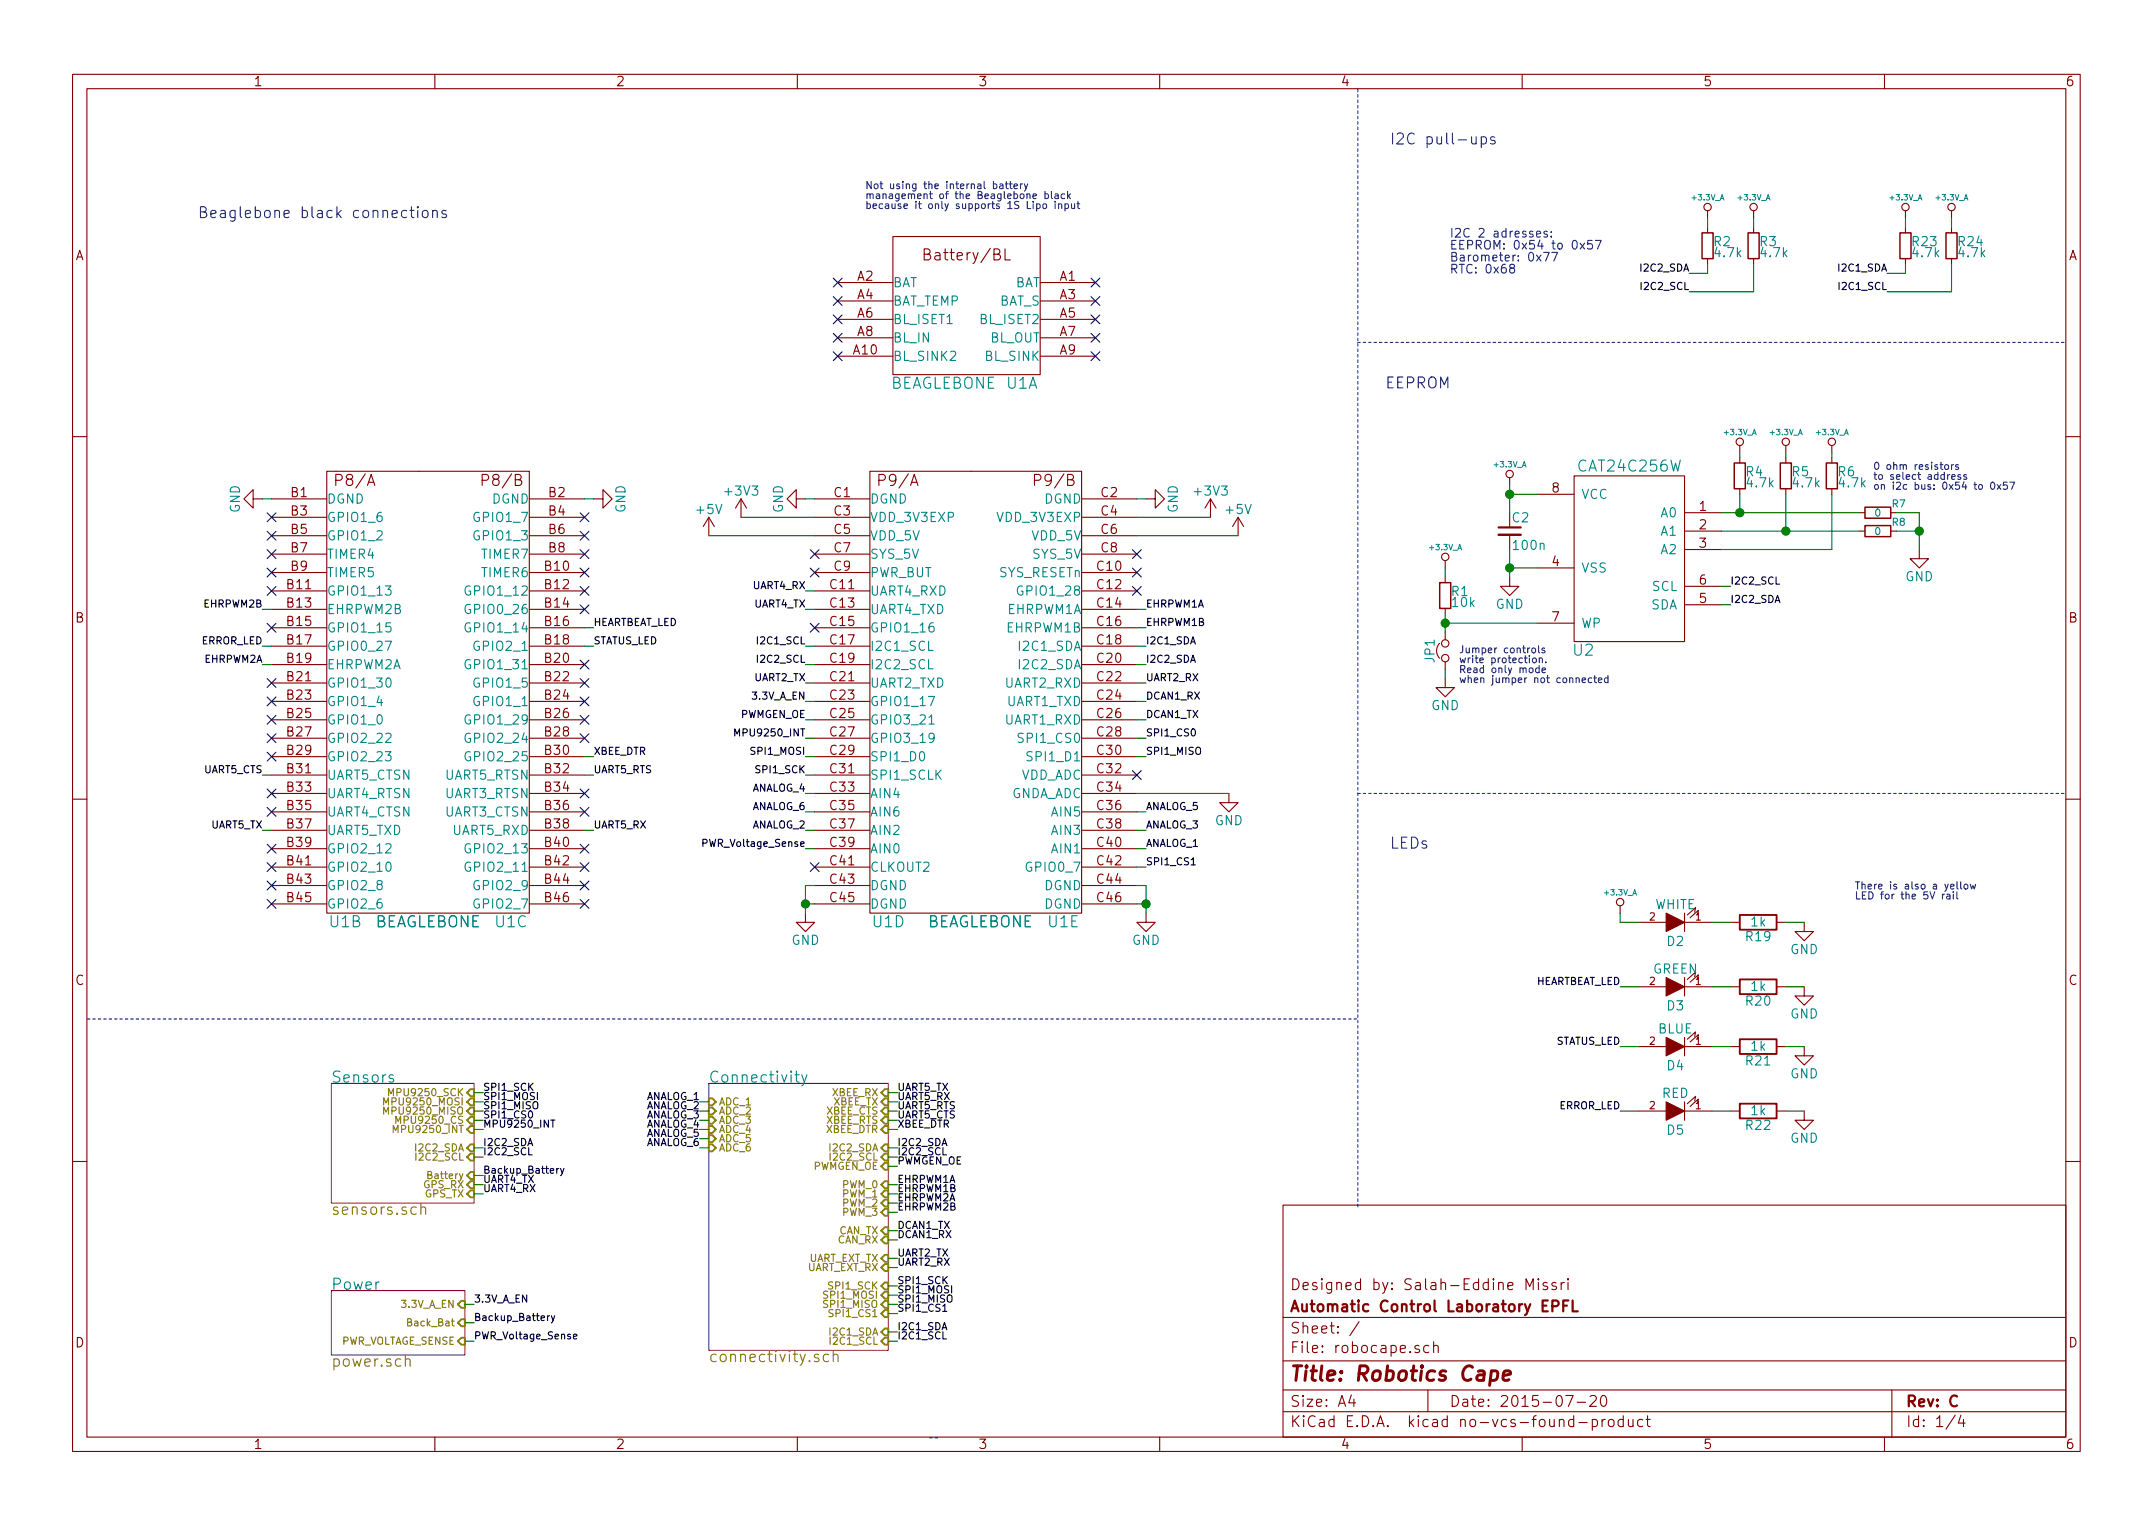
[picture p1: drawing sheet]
EESchema Schematic File Version 2
LIBS:power
LIBS:device
LIBS:transistors
LIBS:conn
LIBS:linear
LIBS:regul
LIBS:74xx
LIBS:cmos4000
LIBS:adc-dac
LIBS:memory
LIBS:xilinx
LIBS:microcontrollers
LIBS:dsp
LIBS:microchip
LIBS:analog_switches
LIBS:motorola
LIBS:texas
LIBS:intel
LIBS:audio
LIBS:interface
LIBS:digital-audio
LIBS:philips
LIBS:display
LIBS:cypress
LIBS:siliconi
LIBS:opto
LIBS:atmel
LIBS:contrib
LIBS:valves
LIBS:phoenix
LIBS:cvra
LIBS:_wireless
LIBS:_stm32
LIBS:_sensors
LIBS:_power
LIBS:_motor_drivers
LIBS:_linear-regulators
LIBS:_ic
LIBS:_div
LIBS:_connectors
LIBS:_charge-pump-regulators
LIBS:_audio
LIBS:_antenna
LIBS:National
LIBS:Mec
LIBS:IRF
LIBS:Comp2014
LIBS:robocape-cache
EELAYER 25 0
EELAYER END
$Descr A4 11693 8268
encoding utf-8
Sheet 1 4
Title "Robotics Cape"
Date "2015-07-20"
Rev "C"
Comp "Automatic Control Laboratory EPFL"
Comment1 "Designed by: Salah-Eddine Missri"
Comment2 ""
Comment3 ""
Comment4 ""
$EndDescr
$Comp
L BEAGLEBONE U1
U 2 1
P 1825 5000
F 0 "U1" H 1875 5000 60  0000 C CNN
F 1 "BEAGLEBONE" H 2325 5000 60  0000 C CNN
F 2 "_beaglebone:BEAGLEBONE" H 1825 5000 60  0001 C CNN
F 3 "" H 1825 5000 60  0000 C CNN
	2    1825 5000
	1    0    0    -1  
$EndComp
$Comp
L BEAGLEBONE U1
U 3 1
P 2825 4950
F 0 "U1" H 2875 4900 60  0000 C CNN
F 1 "BEAGLEBONE" H 3325 4900 60  0000 C CNN
F 2 "_beaglebone:BEAGLEBONE" H 2825 4950 60  0001 C CNN
F 3 "" H 2825 4950 60  0000 C CNN
	3    2825 4950
	-1   0    0    -1  
$EndComp
$Comp
L BEAGLEBONE U1
U 4 1
P 4775 4950
F 0 "U1" H 4825 4900 60  0000 C CNN
F 1 "BEAGLEBONE" H 5325 4900 60  0000 C CNN
F 2 "_beaglebone:BEAGLEBONE" H 4775 4950 60  0001 C CNN
F 3 "" H 4775 4950 60  0000 C CNN
	4    4775 4950
	1    0    0    -1  
$EndComp
$Comp
L BEAGLEBONE U1
U 5 1
P 5825 4950
F 0 "U1" H 5875 4900 60  0000 C CNN
F 1 "BEAGLEBONE" H 6325 4900 60  0000 C CNN
F 2 "_beaglebone:BEAGLEBONE" H 5825 4950 60  0001 C CNN
F 3 "" H 5825 4950 60  0000 C CNN
	5    5825 4950
	-1   0    0    -1  
$EndComp
$Comp
L BEAGLEBONE U1
U 1 1
P 4900 2025
F 0 "U1" H 5550 1975 60  0000 C CNN
F 1 "BEAGLEBONE" H 5125 1975 60  0000 C CNN
F 2 "_beaglebone:BEAGLEBONE" H 4900 2025 60  0001 C CNN
F 3 "" H 4900 2025 60  0000 C CNN
	1    4900 2025
	1    0    0    -1  
$EndComp
$Sheet
S 3850 5875 975  1450
U 55A505CD
F0 "Connectivity" 60
F1 "connectivity.sch" 60
F2 "XBEE_RX" I R 4825 5925 39 
F3 "XBEE_TX" I R 4825 5975 39 
F4 "XBEE_CTS" I R 4825 6025 39 
F5 "XBEE_RTS" I R 4825 6075 39 
F6 "XBEE_DTR" I R 4825 6125 39 
F7 "I2C2_SDA" I R 4825 6225 39 
F8 "I2C2_SCL" I R 4825 6275 39 
F9 "PWMGEN_OE" I R 4825 6325 39 
F10 "PWM_0" I R 4825 6425 39 
F11 "PWM_1" I R 4825 6475 39 
F12 "PWM_3" I R 4825 6575 39 
F13 "PWM_2" I R 4825 6525 39 
F14 "CAN_TX" I R 4825 6675 39 
F15 "CAN_RX" I R 4825 6725 39 
F16 "UART_EXT_TX" I R 4825 6825 39 
F17 "UART_EXT_RX" I R 4825 6875 39 
F18 "ADC_1" I L 3850 5975 39 
F19 "ADC_2" I L 3850 6025 39 
F20 "ADC_3" I L 3850 6075 39 
F21 "ADC_4" I L 3850 6125 39 
F22 "ADC_5" I L 3850 6175 39 
F23 "ADC_6" I L 3850 6225 39 
F24 "I2C1_SDA" I R 4825 7225 39 
F25 "I2C1_SCL" I R 4825 7275 39 
F26 "SPI1_SCK" I R 4825 6975 39 
F27 "SPI1_MOSI" I R 4825 7025 39 
F28 "SPI1_MISO" I R 4825 7075 39 
F29 "SPI1_CS1" I R 4825 7125 39 
$EndSheet
$Sheet
S 1800 7000 725  350 
U 55A505D5
F0 "Power" 60
F1 "power.sch" 60
F2 "3.3V_A_EN" I R 2525 7075 39 
F3 "Back_Bat" I R 2525 7175 39 
F4 "PWR_VOLTAGE_SENSE" I R 2525 7275 39 
$EndSheet
$Comp
L CAT24C256W U2
U 1 1
P 8850 2925
F 0 "U2" H 8600 2325 60  0000 C CNN
F 1 "CAT24C256W" H 8850 3325 60  0000 C CNN
F 2 "SMD_Packages:SOIC-8-N" H 8800 2875 60  0001 C CNN
F 3 "" H 8800 2875 60  0000 C CNN
	1    8850 2925
	1    0    0    -1  
$EndComp
NoConn ~ 5950 1525
NoConn ~ 5950 1625
NoConn ~ 5950 1725
NoConn ~ 5950 1825
NoConn ~ 5950 1925
NoConn ~ 4550 1525
NoConn ~ 4550 1625
NoConn ~ 4550 1725
NoConn ~ 4550 1825
NoConn ~ 4550 1925
Text Notes 4700 1125 0    39   ~ 0
Not using the internal battery\nmanagement of the Beaglebone black\nbecause it only supports 1S Lipo input
$Comp
L C_Small C2
U 1 1
P 8200 2875
F 0 "C2" H 8210 2945 50  0000 L CNN
F 1 "100n" H 8210 2795 50  0000 L CNN
F 2 "Capacitors_SMD:C_0402" H 8200 2875 60  0001 C CNN
F 3 "" H 8200 2875 60  0000 C CNN
	1    8200 2875
	1    0    0    -1  
$EndComp
$Comp
L GND #PWR01
U 1 1
P 8200 3125
F 0 "#PWR01" H 8200 2875 50  0001 C CNN
F 1 "GND" H 8200 2975 50  0000 C CNN
F 2 "" H 8200 3125 60  0000 C CNN
F 3 "" H 8200 3125 60  0000 C CNN
	1    8200 3125
	1    0    0    -1  
$EndComp
$Comp
L R_Small R1
U 1 1
P 7850 3225
F 0 "R1" H 7880 3245 50  0000 L CNN
F 1 "10k" H 7880 3185 50  0000 L CNN
F 2 "Resistors_SMD:R_0402" H 7850 3225 60  0001 C CNN
F 3 "" H 7850 3225 60  0000 C CNN
	1    7850 3225
	1    0    0    -1  
$EndComp
$Comp
L GND #PWR02
U 1 1
P 7850 3675
F 0 "#PWR02" H 7850 3425 50  0001 C CNN
F 1 "GND" H 7850 3525 50  0000 C CNN
F 2 "" H 7850 3675 60  0000 C CNN
F 3 "" H 7850 3675 60  0000 C CNN
	1    7850 3675
	1    0    0    -1  
$EndComp
$Comp
L R_Small R4
U 1 1
P 9450 2575
F 0 "R4" H 9480 2595 50  0000 L CNN
F 1 "4.7k" H 9480 2535 50  0000 L CNN
F 2 "Resistors_SMD:R_0402" H 9450 2575 60  0001 C CNN
F 3 "" H 9450 2575 60  0000 C CNN
	1    9450 2575
	1    0    0    -1  
$EndComp
$Comp
L R_Small R5
U 1 1
P 9700 2575
F 0 "R5" H 9730 2595 50  0000 L CNN
F 1 "4.7k" H 9730 2535 50  0000 L CNN
F 2 "Resistors_SMD:R_0402" H 9700 2575 60  0001 C CNN
F 3 "" H 9700 2575 60  0000 C CNN
	1    9700 2575
	1    0    0    -1  
$EndComp
$Comp
L R_Small R6
U 1 1
P 9950 2575
F 0 "R6" H 9980 2595 50  0000 L CNN
F 1 "4.7k" H 9980 2535 50  0000 L CNN
F 2 "Resistors_SMD:R_0402" H 9950 2575 60  0001 C CNN
F 3 "" H 9950 2575 60  0000 C CNN
	1    9950 2575
	1    0    0    -1  
$EndComp
$Comp
L R_Small R7
U 1 1
P 10200 2775
F 0 "R7" V 10250 2700 39  0000 R CNN
F 1 "0" V 10200 2775 39  0000 C CNN
F 2 "Resistors_SMD:R_0402" H 10200 2775 60  0001 C CNN
F 3 "" H 10200 2775 60  0000 C CNN
	1    10200 2775
	0    -1   -1   0   
$EndComp
$Comp
L R_Small R8
U 1 1
P 10200 2875
F 0 "R8" V 10250 2800 39  0000 R CNN
F 1 "0" V 10200 2875 39  0000 C CNN
F 2 "Resistors_SMD:R_0402" H 10200 2875 60  0001 C CNN
F 3 "" H 10200 2875 60  0000 C CNN
	1    10200 2875
	0    -1   -1   0   
$EndComp
$Comp
L GND #PWR03
U 1 1
P 10425 2975
F 0 "#PWR03" H 10425 2725 50  0001 C CNN
F 1 "GND" H 10425 2825 50  0000 C CNN
F 2 "" H 10425 2975 60  0000 C CNN
F 3 "" H 10425 2975 60  0000 C CNN
	1    10425 2975
	1    0    0    -1  
$EndComp
Text Notes 10175 2650 0    39   ~ 0
0 ohm resistors \nto select address\non i2c bus: 0x54 to 0x57\n
Text Label 9400 3275 0    39   ~ 0
I2C2_SDA
Text Label 9400 3175 0    39   ~ 0
I2C2_SCL
Text Label 4375 3600 2    39   ~ 0
I2C2_SCL
Text Label 6225 3600 0    39   ~ 0
I2C2_SDA
$Comp
L Jumper_NC_Small JP1
U 1 1
P 7850 3525
F 0 "JP1" H 7850 3605 50  0000 C CNN
F 1 "Jumper_NC_Small" H 7860 3465 50  0001 C CNN
F 2 "Pin_Headers:Pin_Header_Straight_1x02" H 7850 3525 60  0001 C CNN
F 3 "" H 7850 3525 60  0000 C CNN
	1    7850 3525
	0    -1   -1   0   
$EndComp
Text Notes 7925 3700 0    39   ~ 0
Jumper controls\nwrite protection.\nRead only mode \nwhen jumper not connected
Text Label 2625 5925 0    39   ~ 0
SPI1_SCK
Text Label 2625 5975 0    39   ~ 0
SPI1_MOSI
Text Label 2625 6025 0    39   ~ 0
SPI1_MISO
Text Label 2625 6075 0    39   ~ 0
SPI1_CS0
Text Label 2625 6125 0    39   ~ 0
MPU9250_INT
Text Label 4375 4200 2    39   ~ 0
SPI1_SCK
Text Label 4375 4100 2    39   ~ 0
SPI1_MOSI
Text Label 6225 4100 0    39   ~ 0
SPI1_MISO
Text Label 6225 4000 0    39   ~ 0
SPI1_CS0
Text Label 4375 4000 2    39   ~ 0
MPU9250_INT
$Sheet
S 1800 5875 775  650 
U 55A505C3
F0 "Sensors" 60
F1 "sensors.sch" 60
F2 "I2C2_SDA" I R 2575 6225 39 
F3 "I2C2_SCL" I R 2575 6275 39 
F4 "MPU9250_INT" I R 2575 6125 39 
F5 "MPU9250_SCK" I R 2575 5925 39 
F6 "MPU9250_MOSI" I R 2575 5975 39 
F7 "MPU9250_MISO" I R 2575 6025 39 
F8 "MPU9250_CS" I R 2575 6075 39 
F9 "GPS_TX" I R 2575 6475 39 
F10 "GPS_RX" I R 2575 6425 39 
F11 "Battery" I R 2575 6375 39 
$EndSheet
Text Label 2625 6225 0    39   ~ 0
I2C2_SDA
Text Label 2625 6275 0    39   ~ 0
I2C2_SCL
Text Label 6225 3800 0    39   ~ 0
DCAN1_RX
Text Label 6225 3900 0    39   ~ 0
DCAN1_TX
Text Label 4875 5925 0    39   ~ 0
UART5_TX
Text Label 4875 5975 0    39   ~ 0
UART5_RX
Text Label 4875 6025 0    39   ~ 0
UART5_RTS
Text Label 4875 6075 0    39   ~ 0
UART5_CTS
Text Label 4875 6125 0    39   ~ 0
XBEE_DTR
Text Label 1425 4500 2    39   ~ 0
UART5_TX
Text Label 3225 4500 0    39   ~ 0
UART5_RX
Text Label 3225 4200 0    39   ~ 0
UART5_RTS
Text Label 1425 4200 2    39   ~ 0
UART5_CTS
Text Label 3225 4100 0    39   ~ 0
XBEE_DTR
Text Notes 7875 1475 0    47   ~ 0
I2C 2 adresses:\nEEPROM: 0x54 to 0x57\nBarometer: 0x77\nRTC: 0x68
Text Label 9175 1475 2    39   ~ 0
I2C2_SDA
Text Label 9175 1575 2    39   ~ 0
I2C2_SCL
$Comp
L R_Small R2
U 1 1
P 9275 1325
F 0 "R2" H 9305 1345 50  0000 L CNN
F 1 "4.7k" H 9305 1285 50  0000 L CNN
F 2 "Resistors_SMD:R_0402" H 9275 1325 60  0001 C CNN
F 3 "" H 9275 1325 60  0000 C CNN
	1    9275 1325
	1    0    0    -1  
$EndComp
$Comp
L R_Small R3
U 1 1
P 9525 1325
F 0 "R3" H 9555 1345 50  0000 L CNN
F 1 "4.7k" H 9555 1285 50  0000 L CNN
F 2 "Resistors_SMD:R_0402" H 9525 1325 60  0001 C CNN
F 3 "" H 9525 1325 60  0000 C CNN
	1    9525 1325
	1    0    0    -1  
$EndComp
$Comp
L +3.3V_A #PWR04
U 1 1
P 9275 1175
F 0 "#PWR04" H 9275 1135 30  0001 C CNN
F 1 "+3.3V_A" H 9275 1285 30  0000 C CNN
F 2 "" H 9275 1175 60  0000 C CNN
F 3 "" H 9275 1175 60  0000 C CNN
	1    9275 1175
	1    0    0    -1  
$EndComp
$Comp
L +3.3V_A #PWR05
U 1 1
P 9525 1175
F 0 "#PWR05" H 9525 1135 30  0001 C CNN
F 1 "+3.3V_A" H 9525 1285 30  0000 C CNN
F 2 "" H 9525 1175 60  0000 C CNN
F 3 "" H 9525 1175 60  0000 C CNN
	1    9525 1175
	1    0    0    -1  
$EndComp
Text Notes 7550 775  0    59   ~ 0
I2C pull-ups
Text Label 6225 3300 0    39   ~ 0
EHRPWM1A
Text Label 6225 3400 0    39   ~ 0
EHRPWM1B
Text Label 1425 3600 2    39   ~ 0
EHRPWM2A
Text Label 1425 3300 2    39   ~ 0
EHRPWM2B
Text Label 4875 6425 0    39   ~ 0
EHRPWM1A
Text Label 4875 6475 0    39   ~ 0
EHRPWM1B
Text Label 4875 6525 0    39   ~ 0
EHRPWM2A
Text Label 4875 6575 0    39   ~ 0
EHRPWM2B
Text Label 4875 6225 0    39   ~ 0
I2C2_SDA
Text Label 4875 6275 0    39   ~ 0
I2C2_SCL
Text Label 4875 6325 0    39   ~ 0
PWMGEN_OE
Text Label 4375 3900 2    39   ~ 0
PWMGEN_OE
Text Label 4875 6725 0    39   ~ 0
DCAN1_RX
Text Label 4875 6675 0    39   ~ 0
DCAN1_TX
$Comp
L +5V #PWR06
U 1 1
P 3850 2900
F 0 "#PWR06" H 3850 2750 50  0001 C CNN
F 1 "+5V" H 3850 3040 50  0000 C CNN
F 2 "" H 3850 2900 60  0000 C CNN
F 3 "" H 3850 2900 60  0000 C CNN
	1    3850 2900
	-1   0    0    -1  
$EndComp
$Comp
L +5V #PWR07
U 1 1
P 6725 2900
F 0 "#PWR07" H 6725 2750 50  0001 C CNN
F 1 "+5V" H 6725 3040 50  0000 C CNN
F 2 "" H 6725 2900 60  0000 C CNN
F 3 "" H 6725 2900 60  0000 C CNN
	1    6725 2900
	-1   0    0    -1  
$EndComp
$Comp
L GND #PWR08
U 1 1
P 6225 2700
F 0 "#PWR08" H 6225 2450 50  0001 C CNN
F 1 "GND" H 6225 2550 50  0000 C CNN
F 2 "" H 6225 2700 60  0000 C CNN
F 3 "" H 6225 2700 60  0000 C CNN
	1    6225 2700
	0    -1   -1   0   
$EndComp
$Comp
L GND #PWR09
U 1 1
P 4375 2700
F 0 "#PWR09" H 4375 2450 50  0001 C CNN
F 1 "GND" H 4375 2550 50  0000 C CNN
F 2 "" H 4375 2700 60  0000 C CNN
F 3 "" H 4375 2700 60  0000 C CNN
	1    4375 2700
	0    1    1    0   
$EndComp
$Comp
L GND #PWR010
U 1 1
P 4375 4950
F 0 "#PWR010" H 4375 4700 50  0001 C CNN
F 1 "GND" H 4375 4800 50  0000 C CNN
F 2 "" H 4375 4950 60  0000 C CNN
F 3 "" H 4375 4950 60  0000 C CNN
	1    4375 4950
	1    0    0    -1  
$EndComp
$Comp
L GND #PWR011
U 1 1
P 6225 4950
F 0 "#PWR011" H 6225 4700 50  0001 C CNN
F 1 "GND" H 6225 4800 50  0000 C CNN
F 2 "" H 6225 4950 60  0000 C CNN
F 3 "" H 6225 4950 60  0000 C CNN
	1    6225 4950
	1    0    0    -1  
$EndComp
$Comp
L GND #PWR012
U 1 1
P 3225 2700
F 0 "#PWR012" H 3225 2450 50  0001 C CNN
F 1 "GND" H 3225 2550 50  0000 C CNN
F 2 "" H 3225 2700 60  0000 C CNN
F 3 "" H 3225 2700 60  0000 C CNN
	1    3225 2700
	0    -1   -1   0   
$EndComp
$Comp
L GND #PWR013
U 1 1
P 1425 2700
F 0 "#PWR013" H 1425 2450 50  0001 C CNN
F 1 "GND" H 1425 2550 50  0000 C CNN
F 2 "" H 1425 2700 60  0000 C CNN
F 3 "" H 1425 2700 60  0000 C CNN
	1    1425 2700
	0    1    1    0   
$EndComp
$Comp
L +3V3 #PWR014
U 1 1
P 6575 2800
F 0 "#PWR014" H 6575 2650 50  0001 C CNN
F 1 "+3V3" H 6575 2940 50  0000 C CNN
F 2 "" H 6575 2800 60  0000 C CNN
F 3 "" H 6575 2800 60  0000 C CNN
	1    6575 2800
	1    0    0    -1  
$EndComp
$Comp
L +3V3 #PWR015
U 1 1
P 4025 2800
F 0 "#PWR015" H 4025 2650 50  0001 C CNN
F 1 "+3V3" H 4025 2940 50  0000 C CNN
F 2 "" H 4025 2800 60  0000 C CNN
F 3 "" H 4025 2800 60  0000 C CNN
	1    4025 2800
	1    0    0    -1  
$EndComp
Text Label 2575 7075 0    39   ~ 0
3.3V_A_EN
Text Label 4375 3800 2    39   ~ 0
3.3V_A_EN
Text Label 4375 3200 2    39   ~ 0
UART4_RX
Text Label 4375 3300 2    39   ~ 0
UART4_TX
Text Label 2625 6425 0    39   ~ 0
UART4_TX
Text Label 2625 6475 0    39   ~ 0
UART4_RX
Text Label 2625 6375 0    39   ~ 0
Backup_Battery
Text Label 2575 7175 0    39   ~ 0
Backup_Battery
Text Label 4375 3700 2    39   ~ 0
UART2_TX
Text Label 6225 3700 0    39   ~ 0
UART2_RX
Text Label 4875 6875 0    39   ~ 0
UART2_RX
Text Label 4875 6825 0    39   ~ 0
UART2_TX
Text Label 6225 4600 0    39   ~ 0
ANALOG_1
Text Label 6225 4500 0    39   ~ 0
ANALOG_3
Text Label 6225 4400 0    39   ~ 0
ANALOG_5
Text Label 4375 4300 2    39   ~ 0
ANALOG_4
Text Label 4375 4500 2    39   ~ 0
ANALOG_2
$Comp
L GND #PWR016
U 1 1
P 6675 4300
F 0 "#PWR016" H 6675 4050 50  0001 C CNN
F 1 "GND" H 6675 4150 50  0000 C CNN
F 2 "" H 6675 4300 60  0000 C CNN
F 3 "" H 6675 4300 60  0000 C CNN
	1    6675 4300
	1    0    0    -1  
$EndComp
Text Label 3800 6125 2    39   ~ 0
ANALOG_4
Text Label 3800 6225 2    39   ~ 0
ANALOG_6
Text Label 3800 6025 2    39   ~ 0
ANALOG_2
Text Label 3800 6075 2    39   ~ 0
ANALOG_3
Text Label 3800 6175 2    39   ~ 0
ANALOG_5
$Comp
L +3.3V_A #PWR017
U 1 1
P 7850 3075
F 0 "#PWR017" H 7850 3035 30  0001 C CNN
F 1 "+3.3V_A" H 7850 3185 30  0000 C CNN
F 2 "" H 7850 3075 60  0000 C CNN
F 3 "" H 7850 3075 60  0000 C CNN
	1    7850 3075
	1    0    0    -1  
$EndComp
$Comp
L +3.3V_A #PWR018
U 1 1
P 8200 2625
F 0 "#PWR018" H 8200 2585 30  0001 C CNN
F 1 "+3.3V_A" H 8200 2735 30  0000 C CNN
F 2 "" H 8200 2625 60  0000 C CNN
F 3 "" H 8200 2625 60  0000 C CNN
	1    8200 2625
	1    0    0    -1  
$EndComp
$Comp
L +3.3V_A #PWR019
U 1 1
P 9450 2450
F 0 "#PWR019" H 9450 2410 30  0001 C CNN
F 1 "+3.3V_A" H 9450 2560 30  0000 C CNN
F 2 "" H 9450 2450 60  0000 C CNN
F 3 "" H 9450 2450 60  0000 C CNN
	1    9450 2450
	1    0    0    -1  
$EndComp
$Comp
L +3.3V_A #PWR020
U 1 1
P 9700 2450
F 0 "#PWR020" H 9700 2410 30  0001 C CNN
F 1 "+3.3V_A" H 9700 2560 30  0000 C CNN
F 2 "" H 9700 2450 60  0000 C CNN
F 3 "" H 9700 2450 60  0000 C CNN
	1    9700 2450
	1    0    0    -1  
$EndComp
$Comp
L +3.3V_A #PWR021
U 1 1
P 9950 2450
F 0 "#PWR021" H 9950 2410 30  0001 C CNN
F 1 "+3.3V_A" H 9950 2560 30  0000 C CNN
F 2 "" H 9950 2450 60  0000 C CNN
F 3 "" H 9950 2450 60  0000 C CNN
	1    9950 2450
	1    0    0    -1  
$EndComp
Text Notes 7525 2100 0    59   ~ 0
EEPROM\n
Text Notes 1075 1175 0    59   ~ 0
Beaglebone black connections
NoConn ~ 6175 3000
NoConn ~ 6175 3100
NoConn ~ 6175 3200
NoConn ~ 4425 4700
NoConn ~ 4425 3400
NoConn ~ 4425 3100
NoConn ~ 4425 3000
NoConn ~ 3175 2800
NoConn ~ 3175 2900
NoConn ~ 3175 3000
NoConn ~ 3175 3100
NoConn ~ 3175 3200
NoConn ~ 3175 3300
NoConn ~ 3175 3600
NoConn ~ 3175 3700
NoConn ~ 3175 3800
NoConn ~ 3175 3900
NoConn ~ 3175 4000
NoConn ~ 3175 4300
NoConn ~ 3175 4400
NoConn ~ 3175 4600
NoConn ~ 3175 4700
NoConn ~ 3175 4800
NoConn ~ 3175 4900
NoConn ~ 1475 4900
NoConn ~ 1475 4800
NoConn ~ 1475 4700
NoConn ~ 1475 4600
NoConn ~ 1475 4400
NoConn ~ 1475 4300
NoConn ~ 1475 4100
NoConn ~ 1475 4000
NoConn ~ 1475 3900
NoConn ~ 1475 3800
NoConn ~ 1475 3700
NoConn ~ 1475 3400
NoConn ~ 1475 2800
NoConn ~ 1475 2900
NoConn ~ 1475 3000
NoConn ~ 1475 3100
NoConn ~ 1475 3200
Text Notes 7550 4600 0    60   ~ 0
LEDs
$Comp
L LED D2
U 1 1
P 9100 5000
F 0 "D2" H 9100 5100 50  0000 C CNN
F 1 "WHITE" H 9100 4900 50  0000 C CNN
F 2 "LEDs:LED-0603" H 9100 5000 60  0001 C CNN
F 3 "" H 9100 5000 60  0000 C CNN
	1    9100 5000
	-1   0    0    1   
$EndComp
$Comp
L LED D3
U 1 1
P 9100 5350
F 0 "D3" H 9100 5450 50  0000 C CNN
F 1 "GREEN" H 9100 5250 50  0000 C CNN
F 2 "LEDs:LED-0603" H 9100 5350 60  0001 C CNN
F 3 "" H 9100 5350 60  0000 C CNN
	1    9100 5350
	-1   0    0    1   
$EndComp
$Comp
L LED D4
U 1 1
P 9100 5675
F 0 "D4" H 9100 5775 50  0000 C CNN
F 1 "BLUE" H 9100 5575 50  0000 C CNN
F 2 "LEDs:LED-0603" H 9100 5675 60  0001 C CNN
F 3 "" H 9100 5675 60  0000 C CNN
	1    9100 5675
	-1   0    0    1   
$EndComp
$Comp
L LED D5
U 1 1
P 9100 6025
F 0 "D5" H 9100 6125 50  0000 C CNN
F 1 "RED" H 9100 5925 50  0000 C CNN
F 2 "LEDs:LED-0603" H 9100 6025 60  0001 C CNN
F 3 "" H 9100 6025 60  0000 C CNN
	1    9100 6025
	-1   0    0    1   
$EndComp
$Comp
L R R19
U 1 1
P 9550 5000
F 0 "R19" V 9630 5000 50  0000 C CNN
F 1 "1k" V 9550 5000 50  0000 C CNN
F 2 "Resistors_SMD:R_0402" V 9480 5000 30  0001 C CNN
F 3 "" H 9550 5000 30  0000 C CNN
	1    9550 5000
	0    1    1    0   
$EndComp
$Comp
L R R20
U 1 1
P 9550 5350
F 0 "R20" V 9630 5350 50  0000 C CNN
F 1 "1k" V 9550 5350 50  0000 C CNN
F 2 "Resistors_SMD:R_0402" V 9480 5350 30  0001 C CNN
F 3 "" H 9550 5350 30  0000 C CNN
	1    9550 5350
	0    1    1    0   
$EndComp
$Comp
L R R21
U 1 1
P 9550 5675
F 0 "R21" V 9630 5675 50  0000 C CNN
F 1 "1k" V 9550 5675 50  0000 C CNN
F 2 "Resistors_SMD:R_0402" V 9480 5675 30  0001 C CNN
F 3 "" H 9550 5675 30  0000 C CNN
	1    9550 5675
	0    1    1    0   
$EndComp
$Comp
L R R22
U 1 1
P 9550 6025
F 0 "R22" V 9630 6025 50  0000 C CNN
F 1 "1k" V 9550 6025 50  0000 C CNN
F 2 "Resistors_SMD:R_0402" V 9480 6025 30  0001 C CNN
F 3 "" H 9550 6025 30  0000 C CNN
	1    9550 6025
	0    1    1    0   
$EndComp
$Comp
L GND #PWR022
U 1 1
P 9800 5000
F 0 "#PWR022" H 9800 4750 50  0001 C CNN
F 1 "GND" H 9800 4850 50  0000 C CNN
F 2 "" H 9800 5000 60  0000 C CNN
F 3 "" H 9800 5000 60  0000 C CNN
	1    9800 5000
	1    0    0    -1  
$EndComp
$Comp
L GND #PWR023
U 1 1
P 9800 5350
F 0 "#PWR023" H 9800 5100 50  0001 C CNN
F 1 "GND" H 9800 5200 50  0000 C CNN
F 2 "" H 9800 5350 60  0000 C CNN
F 3 "" H 9800 5350 60  0000 C CNN
	1    9800 5350
	1    0    0    -1  
$EndComp
$Comp
L GND #PWR024
U 1 1
P 9800 5675
F 0 "#PWR024" H 9800 5425 50  0001 C CNN
F 1 "GND" H 9800 5525 50  0000 C CNN
F 2 "" H 9800 5675 60  0000 C CNN
F 3 "" H 9800 5675 60  0000 C CNN
	1    9800 5675
	1    0    0    -1  
$EndComp
$Comp
L GND #PWR025
U 1 1
P 9800 6025
F 0 "#PWR025" H 9800 5775 50  0001 C CNN
F 1 "GND" H 9800 5875 50  0000 C CNN
F 2 "" H 9800 6025 60  0000 C CNN
F 3 "" H 9800 6025 60  0000 C CNN
	1    9800 6025
	1    0    0    -1  
$EndComp
Text Label 8800 5350 2    39   ~ 0
HEARTBEAT_LED
Text Label 8800 5675 2    39   ~ 0
STATUS_LED
Text Label 8800 6025 2    39   ~ 0
ERROR_LED
$Comp
L +3.3V_A #PWR026
U 1 1
P 8800 4950
F 0 "#PWR026" H 8800 4910 30  0001 C CNN
F 1 "+3.3V_A" H 8800 5060 30  0000 C CNN
F 2 "" H 8800 4950 60  0000 C CNN
F 3 "" H 8800 4950 60  0000 C CNN
	1    8800 4950
	1    0    0    -1  
$EndComp
Text Notes 10075 4875 0    39   ~ 0
There is also a yellow \nLED for the 5V rail
Text Label 3225 3400 0    39   ~ 0
HEARTBEAT_LED
Text Label 3225 3500 0    39   ~ 0
STATUS_LED
Text Label 1425 3500 2    39   ~ 0
ERROR_LED
Text Label 4875 7225 0    39   ~ 0
I2C1_SDA
Text Label 4875 7275 0    39   ~ 0
I2C1_SCL
Text Label 6225 3500 0    39   ~ 0
I2C1_SDA
Text Label 4375 3500 2    39   ~ 0
I2C1_SCL
Text Label 10250 1475 2    39   ~ 0
I2C1_SDA
Text Label 10250 1575 2    39   ~ 0
I2C1_SCL
$Comp
L R_Small R23
U 1 1
P 10350 1325
F 0 "R23" H 10380 1345 50  0000 L CNN
F 1 "4.7k" H 10380 1285 50  0000 L CNN
F 2 "Resistors_SMD:R_0402" H 10350 1325 60  0001 C CNN
F 3 "" H 10350 1325 60  0000 C CNN
	1    10350 1325
	1    0    0    -1  
$EndComp
$Comp
L R_Small R24
U 1 1
P 10600 1325
F 0 "R24" H 10630 1345 50  0000 L CNN
F 1 "4.7k" H 10630 1285 50  0000 L CNN
F 2 "Resistors_SMD:R_0402" H 10600 1325 60  0001 C CNN
F 3 "" H 10600 1325 60  0000 C CNN
	1    10600 1325
	1    0    0    -1  
$EndComp
$Comp
L +3.3V_A #PWR027
U 1 1
P 10350 1175
F 0 "#PWR027" H 10350 1135 30  0001 C CNN
F 1 "+3.3V_A" H 10350 1285 30  0000 C CNN
F 2 "" H 10350 1175 60  0000 C CNN
F 3 "" H 10350 1175 60  0000 C CNN
	1    10350 1175
	1    0    0    -1  
$EndComp
$Comp
L +3.3V_A #PWR028
U 1 1
P 10600 1175
F 0 "#PWR028" H 10600 1135 30  0001 C CNN
F 1 "+3.3V_A" H 10600 1285 30  0000 C CNN
F 2 "" H 10600 1175 60  0000 C CNN
F 3 "" H 10600 1175 60  0000 C CNN
	1    10600 1175
	1    0    0    -1  
$EndComp
Text Label 6225 4700 0    39   ~ 0
SPI1_CS1
Text Label 4875 7125 0    39   ~ 0
SPI1_CS1
Text Label 4875 6975 0    39   ~ 0
SPI1_SCK
Text Label 4875 7025 0    39   ~ 0
SPI1_MOSI
Text Label 4875 7075 0    39   ~ 0
SPI1_MISO
Wire Wire Line
	8200 2625 8200 2775
Wire Wire Line
	8200 2675 8350 2675
Connection ~ 8200 2675
Wire Wire Line
	8200 2975 8200 3125
Wire Wire Line
	8200 3075 8350 3075
Connection ~ 8200 3075
Wire Wire Line
	7850 3325 7850 3425
Wire Wire Line
	7850 3375 8350 3375
Connection ~ 7850 3375
Wire Wire Line
	7850 3675 7850 3625
Wire Wire Line
	7850 3075 7850 3125
Wire Wire Line
	9450 2675 9450 2775
Wire Wire Line
	9350 2775 10100 2775
Wire Wire Line
	9350 2875 10100 2875
Wire Wire Line
	9700 2875 9700 2675
Wire Wire Line
	9350 2975 9950 2975
Wire Wire Line
	9950 2975 9950 2675
Connection ~ 9700 2875
Connection ~ 9450 2775
Wire Wire Line
	10425 2775 10425 2975
Wire Wire Line
	10425 2875 10300 2875
Wire Wire Line
	10300 2775 10425 2775
Connection ~ 10425 2875
Wire Wire Line
	9450 2450 9450 2475
Wire Wire Line
	9950 2475 9950 2450
Wire Wire Line
	9700 2450 9700 2475
Wire Wire Line
	9400 3175 9350 3175
Wire Wire Line
	9350 3275 9400 3275
Wire Wire Line
	4375 3600 4425 3600
Wire Wire Line
	6225 3600 6175 3600
Wire Wire Line
	2625 5925 2575 5925
Wire Wire Line
	2625 5975 2575 5975
Wire Wire Line
	2625 6025 2575 6025
Wire Wire Line
	2575 6075 2625 6075
Wire Wire Line
	2625 6125 2575 6125
Wire Wire Line
	6225 4000 6175 4000
Wire Wire Line
	4375 4100 4425 4100
Wire Wire Line
	6225 4100 6175 4100
Wire Wire Line
	4375 4200 4425 4200
Wire Wire Line
	2625 6225 2575 6225
Wire Wire Line
	2625 6275 2575 6275
Wire Wire Line
	6225 3900 6175 3900
Wire Wire Line
	6175 3800 6225 3800
Wire Wire Line
	4875 5925 4825 5925
Wire Wire Line
	4825 5975 4875 5975
Wire Wire Line
	4875 6025 4825 6025
Wire Wire Line
	4825 6075 4875 6075
Wire Wire Line
	4875 6125 4825 6125
Wire Wire Line
	1425 4500 1475 4500
Wire Wire Line
	3225 4500 3175 4500
Wire Wire Line
	3225 4200 3175 4200
Wire Wire Line
	1425 4200 1475 4200
Wire Wire Line
	3225 4100 3175 4100
Wire Wire Line
	4375 4000 4425 4000
Wire Wire Line
	9175 1475 9275 1475
Wire Wire Line
	9275 1475 9275 1425
Wire Wire Line
	9175 1575 9525 1575
Wire Wire Line
	9525 1575 9525 1425
Wire Wire Line
	9275 1175 9275 1225
Wire Wire Line
	9525 1175 9525 1225
Wire Wire Line
	6225 3400 6175 3400
Wire Wire Line
	6175 3300 6225 3300
Wire Wire Line
	1475 3600 1425 3600
Wire Wire Line
	1425 3300 1475 3300
Wire Wire Line
	4875 6425 4825 6425
Wire Wire Line
	4875 6475 4825 6475
Wire Wire Line
	4825 6525 4875 6525
Wire Wire Line
	4875 6575 4825 6575
Wire Wire Line
	4875 6225 4825 6225
Wire Wire Line
	4875 6275 4825 6275
Wire Wire Line
	4875 6325 4825 6325
Wire Wire Line
	4375 3900 4425 3900
Wire Wire Line
	4875 6675 4825 6675
Wire Wire Line
	4825 6725 4875 6725
Wire Wire Line
	6725 2900 6175 2900
Wire Wire Line
	3850 2900 4425 2900
Wire Wire Line
	6225 2700 6175 2700
Wire Wire Line
	4375 2700 4425 2700
Wire Wire Line
	4375 4800 4375 4950
Wire Wire Line
	4375 4900 4425 4900
Wire Wire Line
	4375 4800 4425 4800
Connection ~ 4375 4900
Wire Wire Line
	6225 4800 6225 4950
Wire Wire Line
	6225 4900 6175 4900
Wire Wire Line
	6175 4800 6225 4800
Connection ~ 6225 4900
Wire Wire Line
	3225 2700 3175 2700
Wire Wire Line
	1475 2700 1425 2700
Wire Wire Line
	6575 2800 6175 2800
Wire Wire Line
	4025 2800 4425 2800
Wire Wire Line
	2575 7075 2525 7075
Wire Wire Line
	4375 3800 4425 3800
Wire Wire Line
	4375 3200 4425 3200
Wire Wire Line
	4375 3300 4425 3300
Wire Wire Line
	2625 6425 2575 6425
Wire Wire Line
	2575 6475 2625 6475
Wire Wire Line
	2625 6375 2575 6375
Wire Wire Line
	2575 7175 2525 7175
Wire Wire Line
	4375 3700 4425 3700
Wire Wire Line
	6225 3700 6175 3700
Wire Wire Line
	4825 6825 4875 6825
Wire Wire Line
	4825 6875 4875 6875
Wire Wire Line
	6225 4600 6175 4600
Wire Wire Line
	4375 4300 4425 4300
Wire Wire Line
	4425 4400 4375 4400
Wire Wire Line
	4375 4500 4425 4500
Wire Wire Line
	4425 4600 4375 4600
Wire Wire Line
	6225 4400 6175 4400
Wire Wire Line
	6175 4500 6225 4500
Wire Wire Line
	6675 4300 6175 4300
Wire Wire Line
	3800 6225 3850 6225
Wire Wire Line
	3800 6175 3850 6175
Wire Wire Line
	3800 6125 3850 6125
Wire Wire Line
	3800 6075 3850 6075
Wire Wire Line
	3850 6025 3800 6025
Wire Wire Line
	3800 5975 3850 5975
Wire Notes Line
	7375 475  7375 6550
Wire Notes Line
	7375 4300 11225 4300
Wire Notes Line
	7375 1850 11225 1850
Wire Notes Line
	475  5525 7375 5525
Wire Notes Line
	5050 7800 5100 7800
Wire Wire Line
	8800 5350 8900 5350
Wire Wire Line
	8800 5675 8900 5675
Wire Wire Line
	8800 6025 8900 6025
Wire Wire Line
	9300 5350 9400 5350
Wire Wire Line
	9700 5350 9800 5350
Wire Wire Line
	9800 5675 9700 5675
Wire Wire Line
	9400 5675 9300 5675
Wire Wire Line
	9300 6025 9400 6025
Wire Wire Line
	9700 6025 9800 6025
Wire Wire Line
	9800 5000 9700 5000
Wire Wire Line
	9400 5000 9300 5000
Wire Wire Line
	8800 4950 8800 5000
Wire Wire Line
	8800 5000 8900 5000
Wire Wire Line
	3225 3400 3175 3400
Wire Wire Line
	3225 3500 3175 3500
Wire Wire Line
	1425 3500 1475 3500
Wire Wire Line
	4875 7275 4825 7275
Wire Wire Line
	4825 7225 4875 7225
Wire Wire Line
	4375 3500 4425 3500
Wire Wire Line
	6225 3500 6175 3500
Wire Wire Line
	10250 1475 10350 1475
Wire Wire Line
	10350 1475 10350 1425
Wire Wire Line
	10250 1575 10600 1575
Wire Wire Line
	10600 1575 10600 1425
Wire Wire Line
	10350 1175 10350 1225
Wire Wire Line
	10600 1175 10600 1225
Wire Wire Line
	6175 4700 6225 4700
Wire Wire Line
	4825 6975 4875 6975
Wire Wire Line
	4825 7025 4875 7025
Wire Wire Line
	4875 7075 4825 7075
Wire Wire Line
	4825 7125 4875 7125
NoConn ~ 6175 4200
Text Label 2575 7275 0    39   ~ 0
PWR_Voltage_Sense
Text Label 4375 4400 2    39   ~ 0
ANALOG_6
Text Label 3800 5975 2    39   ~ 0
ANALOG_1
Wire Wire Line
	2575 7275 2525 7275
Text Label 4375 4600 2    39   ~ 0
PWR_Voltage_Sense
$EndSCHEMATC
